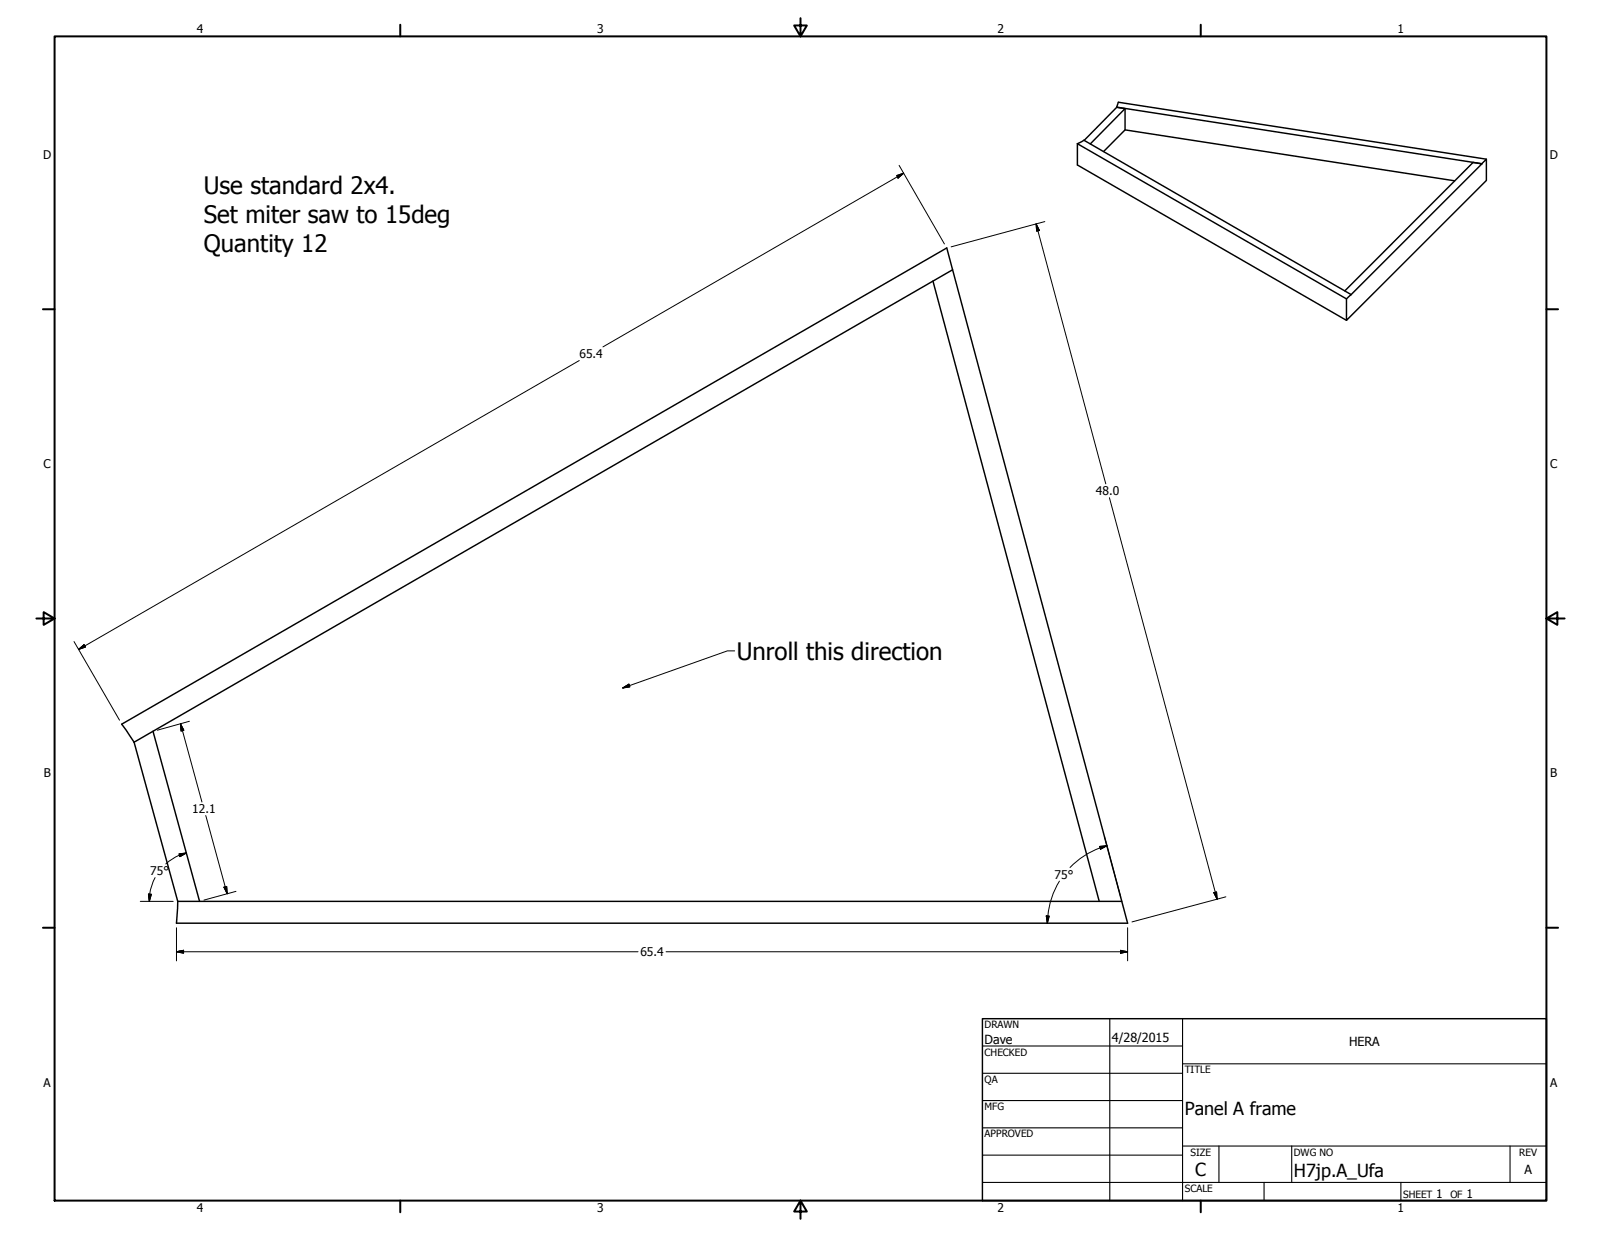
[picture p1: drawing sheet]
<svg xmlns="http://www.w3.org/2000/svg" width="559mm" height="432mm" viewBox="0 0 559 432" stroke-linecap="round" stroke-linejoin="round" font-family="sans-serif">
<!-- layer: Visible (ANSI) -->
<g fill="none" stroke="#000" stroke-width=".51">
<path d="M389.8 37.4l.5-1.7 128.5 19.9M389.8 37.4l127.4 19.7M389.8 37.4v.1M392.7 37.9v7.4l-7.5 7.6M376 50.2l2.3-1.2 93.3 53.8M376 50.2l94 54.1M376 50.2v7.4l94 54.2M378.4 49l11.4-11.5 2.9 .4-12.1 12.3M392.7 45.3l115 17.8M517.2 57.1l1.6-1.5v7.4l-48.8 48.8v-7.5l47.2-47.1-3-.5-44.8 44.8M517.2 57.1v.1M325.6 98.1l58.1 216.5"/>
<path d="M332.5 94.2l-285.7 164.9M46.8 259.1l-4.3-6.3 288-166.2 63.1 235.7h-332l.4-7.7M46.8 259.1l15.2 55.5M53.4 255.3l16.3 59.3M62 314.6h329.5"/>
</g>
<!-- layer: Border (ANSI) -->
<g fill="none" stroke="#000" stroke-width=".7">
<path d="M19 12.7h520.8v406.4h-520.8zM139.7 8.6v4.1M279.4 6.3v6.4l-2.2-3.8h4.4l-2.2 3.8M419.1 8.6v4.1M15 107.9h4M539.8 107.9h4M12.7 215.9h6.3l-3.8-2.2v4.4l3.8-2.2M539.8 215.9l3.8 2.2v-4.4l-3.8 2.2h6.3M15 323.8h4M539.8 323.8h4M139.7 419.1v4.1M279.4 419.1l2.2 3.8h-4.4l2.2-3.8v6.3"/>
<path d="M419.1 419.1v4.1"/>
</g>
<!-- layer: Title (ANSI) -->
<g fill="none" stroke="#000" stroke-width=".38">
<path d="M387.3 355.6v63.5M412.7 355.6v63.5M342.9 365.1h69.8M342.9 374.6h69.8M412.7 371.3h127.1M342.9 384.2h69.8M342.9 393.7h69.8M342.9 412.7h196.9M342.9 403.2h69.8M412.7 400h127.1M425.4 400v12.7M441.2 412.7v6.4"/>
<path d="M450.8 400v12.7M488.9 412.7v6.4M527 400v12.7"/>
</g>
<path d="M342.9 355.6h196.9v63.5h-196.9z" fill="none" stroke="#000" stroke-width=".51"/>
<!-- layer: Dimension (ANSI) -->
<g fill="none" stroke="#000" stroke-width=".35">
<path d="M313.8 57.7l15.8 27.5M313 61.3l2.4-.8-2 1.7zM315.4 60.5l-105 60.6M361.6 78.2l1.2 2.3-1 .2zM361.6 78.2l24.4 90.7M364.7 77.3l-32.7 8.9M202.2 125.9l-174.8 100.8M387.2 173.7l37.6 140.2M25.8 224l15.9 27.4M27.4 226.7l1.9-1.7 .5 .9zM63 252.7l1.1 2.2-.9 .3zM63 252.7l7.5 27.3"/>
<path d="M66.1 251.8l-11.2 3.1M62.5 298.1l2.5-.3-2.2 1.2zM62.6 298.5l-2.5 1.4-2.2 1.7M65 297.8l-2.3 .8M71.8 284.7l7.5 27.3M383.8 295.5l2.5-.3-2.2 1.2zM385.5 292.1l5.7 21M386.3 295.2a28.1 28.1 0 0 0-12.8 7.6M49 314.6h11.5M51.8 312.1l1 .1-.7 2.4zM52.3 312.2l-.2 2.4M54.1 306.3a17.6 17.6 0 0 0-1.9 5.8"/>
<path d="M78.2 309.7l.9-.3 .2 2.6zM82.4 311.1l-11.2 3.1M365.2 319.7l1 .1-.6 2.5zM365.7 319.7l-.1 2.6M369.8 307.6a28 28 0 0 0-4.1 12.1M423.7 311.6l.9-.3 .2 2.6zM427.9 313.1l-32.8 8.7M61.6 332.2l2.5-.5v1zM61.6 332.2h161.1M61.6 323.8v11.6M232.5 332.2h161.1M391.1 331.7l2.5 .5-2.5 .5z"/>
<path d="M393.6 323.8v11.6"/>
</g>
<g fill="#000" stroke="#000" stroke-width=".35">
<path d="M313.4 62.2l2-1.7zM313 61.3l2.4-.8-2 1.7zM361.6 78.2l1.2 2.3zM361.6 78.2l1.2 2.3-1 .2zM27.4 226.7l1.9-1.7zM27.4 226.7l1.9-1.7 .5 .9zM63 252.7l1.1 2.2zM63 252.7l1.1 2.2-.9 .3zM62.8 299l2.2-1.2zM62.5 298.1l2.5-.3-2.2 1.2zM384.1 296.4l2.2-1.2zM383.8 295.5l2.5-.3-2.2 1.2z"/>
<path d="M51.8 312.1l.3 2.5zM51.8 312.1l1 .1-.7 2.4zM78.2 309.7l1.1 2.3zM78.2 309.7l.9-.3 .2 2.6zM365.2 319.7l.4 2.6zM365.2 319.7l1 .1-.6 2.5zM423.7 311.6l1.1 2.3zM423.7 311.6l.9-.3 .2 2.6zM61.6 332.2l2.5-.5zM61.6 332.2l2.5-.5v1zM391.1 332.7l2.5-.5zM391.1 331.7l2.5 .5-2.5 .5z"/>
</g>
<!-- layer: Symbol (ANSI) -->
<path d="M256.4 227.2h-2.5l-36.5 13M217.4 240.2l2.1-1.4 .3 1z" fill="none" stroke="#000" stroke-width=".35"/>
<path d="M217.4 240.2l2.1-1.4zM217.4 240.2l2.1-1.4 .3 1z" fill="#000" stroke="#000" stroke-width=".35"/>
<g font-size="8.4">
<text x="71.1" y="67.8">Use standard 2x4.</text>
<text x="71.1" y="77.8">Set miter saw to 15deg</text>
<text x="71.1" y="87.8">Quantity 12</text>
<text x="257.2" y="230.3">Unroll this direction</text>
</g>
<g font-size="6.3">
<text x="413.5" y="389.1">Panel A frame</text>
<text x="417.2" y="410.6">C</text>
<text x="451.6" y="410.7">H7jp.A_Ufa</text>
</g>
<g font-size="4.4">
<text x="343.7" y="364.3">Dave</text>
<text x="388.1" y="363.7">4/28/2015</text>
<text x="470.9" y="365.1">HERA</text>
<text x="532.1" y="409.9">A</text>
</g>
<g font-size="4.2">
<text x="68.7" y="11.7">4</text>
<text x="208.4" y="11.7">3</text>
<text x="348.1" y="11.7">2</text>
<text x="487.8" y="11.7">1</text>
<text x="15.1" y="55.5">D</text>
<text x="540.9" y="55.5">D</text>
<text x="202.2" y="125">65.4</text>
<text x="15.2" y="163.4">C</text>
<text x="541" y="163.4">C</text>
<text x="382.5" y="172.8">48.0</text>
<text x="15.3" y="271.4">B</text>
<text x="541.1" y="271.4">B</text>
<text x="67.1" y="283.8">12.1</text>
<text x="52.5" y="305.5">75°</text>
<text x="368.1" y="306.7">75°</text>
<text x="223.5" y="333.8">65.4</text>
<text x="15.2" y="379.3">A</text>
<text x="541" y="379.3">A</text>
<text x="501.3" y="418.3">1</text>
<text x="511.8" y="418.3">1</text>
<text x="68.7" y="423.2">4</text>
<text x="208.4" y="423.2">3</text>
<text x="348.1" y="423.2">2</text>
<text x="487.8" y="423.2">1</text>
</g>
<g font-size="3.5">
<text x="343.7" y="358.9">DRAWN</text>
<text x="343.7" y="368.5">CHECKED</text>
<text x="413.5" y="374.6">TITLE</text>
<text x="343.7" y="378">QA</text>
<text x="343.7" y="387.5">MFG</text>
<text x="343.7" y="397.1">APPROVED</text>
<text x="415.5" y="403.4">SIZE</text>
<text x="451.6" y="403.4">DWG NO</text>
<text x="530.3" y="403.4">REV</text>
<text x="413.5" y="416.1">SCALE</text>
<text x="489.7" y="418.3">SHEET</text>
<text x="506.2" y="418.3">OF</text>
</g>
</svg>
